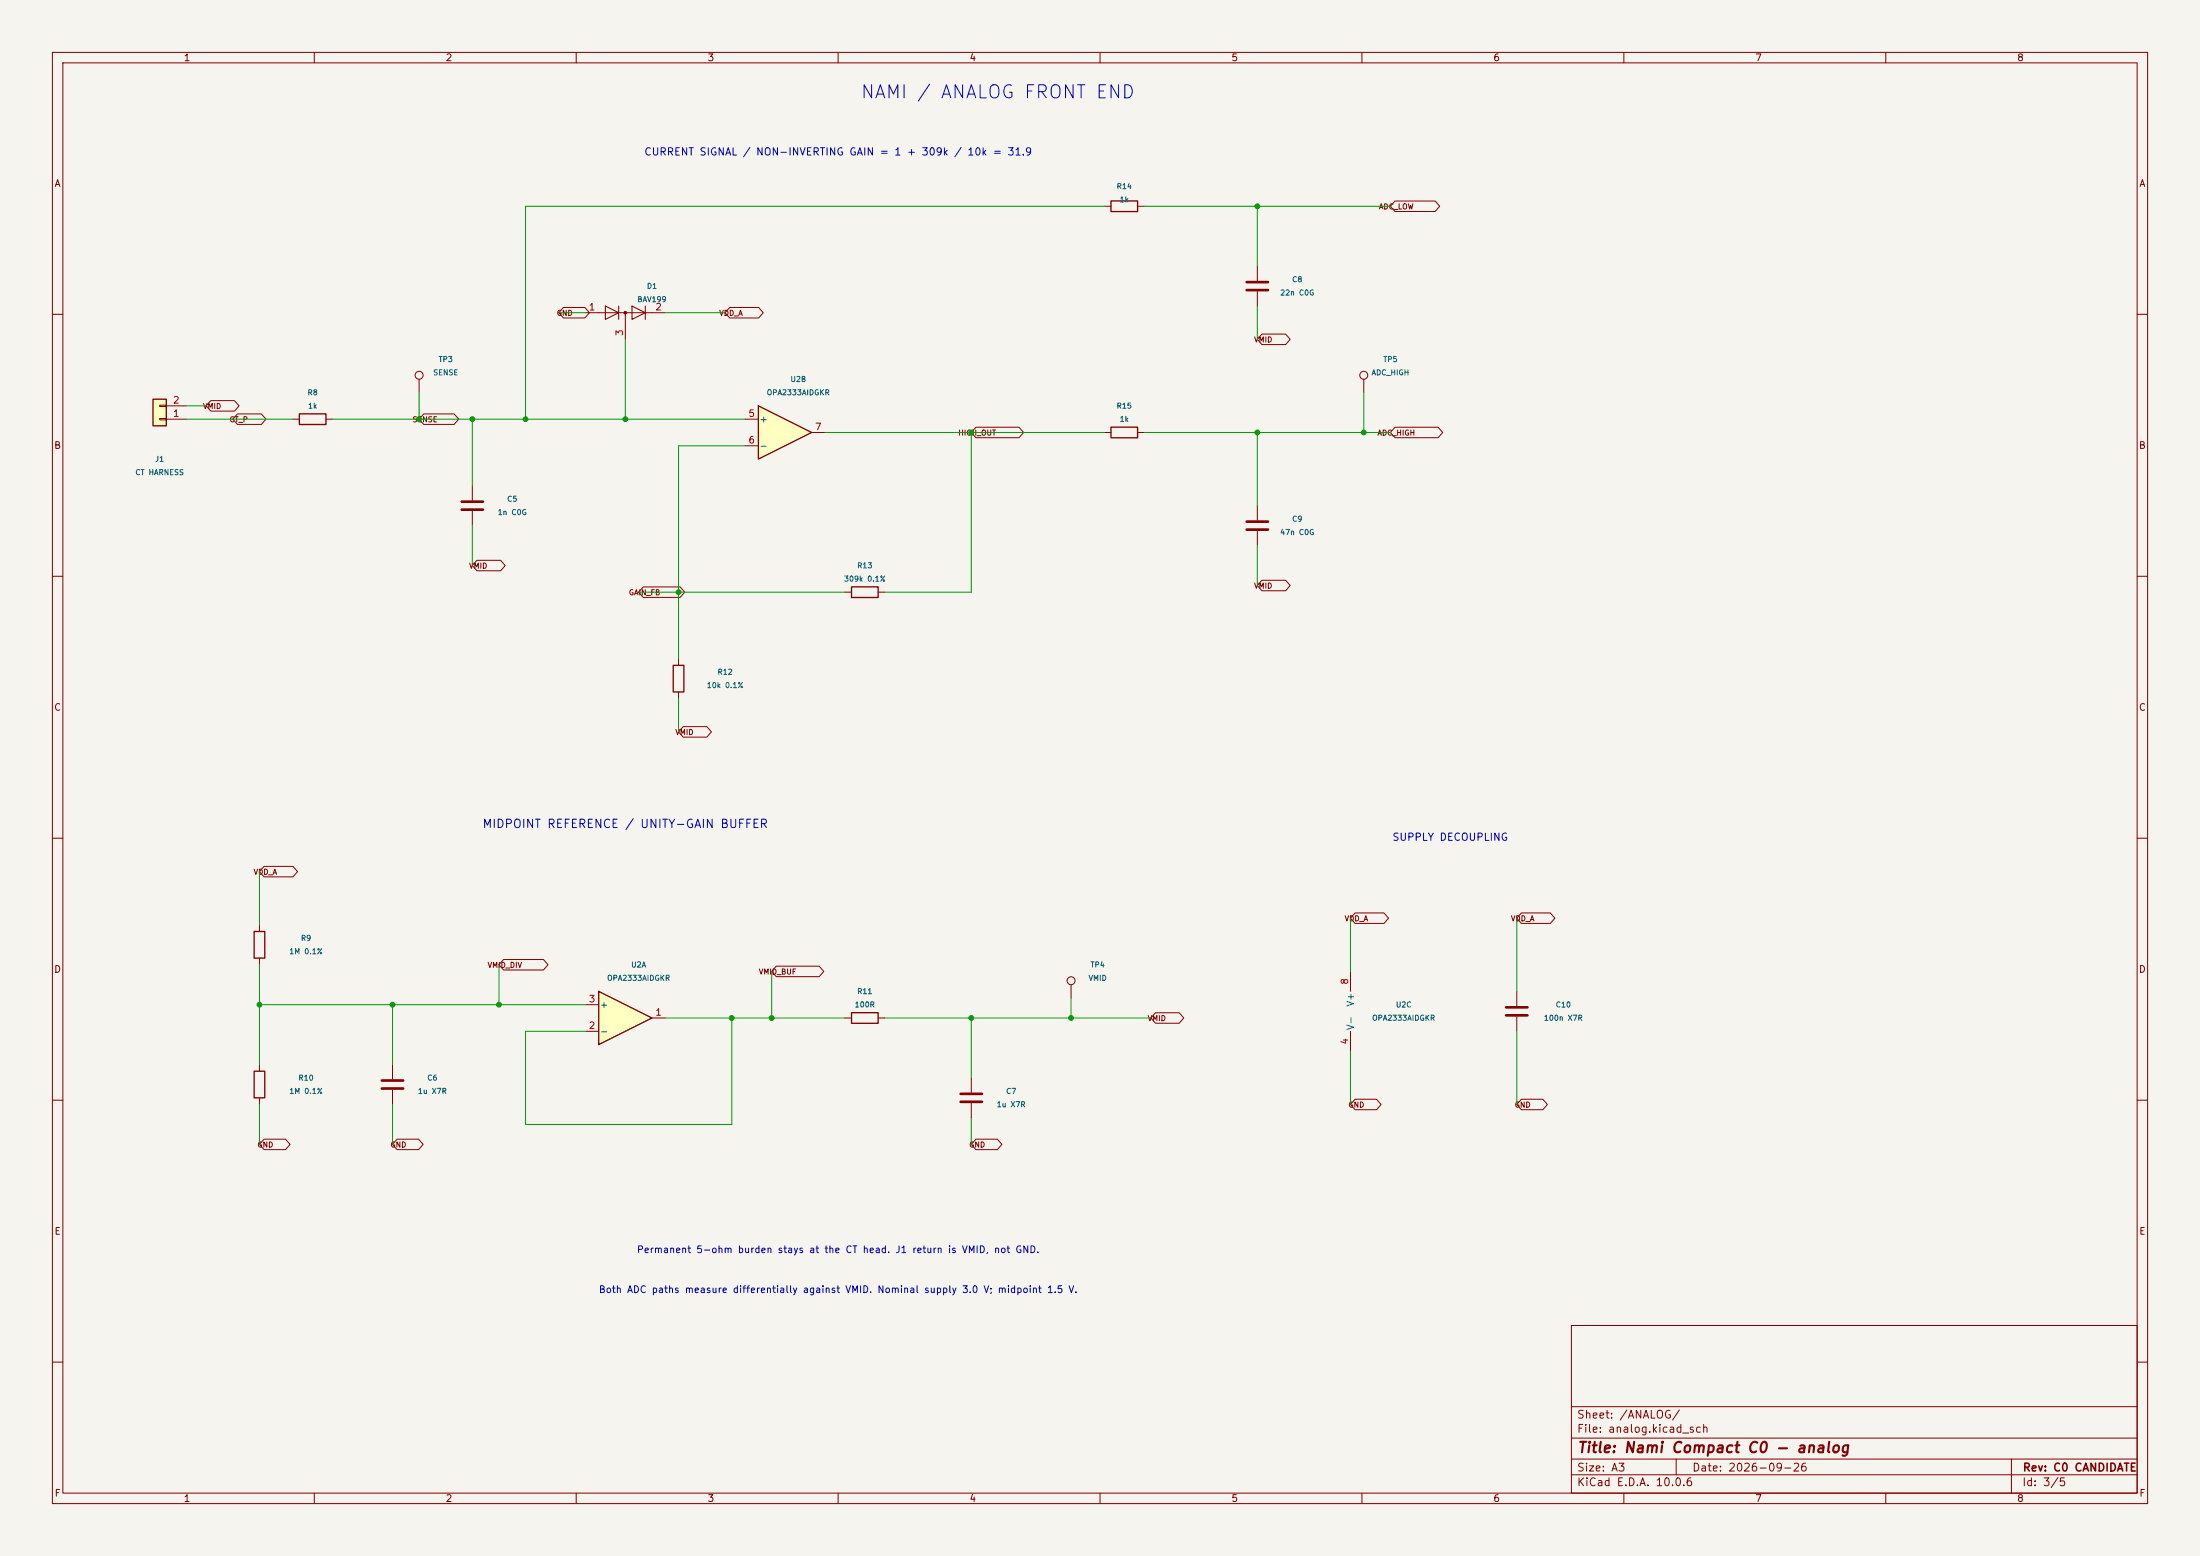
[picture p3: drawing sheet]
(kicad_sch (version 20250114) (generator "eeschema") (paper "A3") (title_block (title "Nami Compact C0 - analog") (date "2026-09-26") (rev "C0 CANDIDATE")) (lib_symbols (symbol "Connector_Generic:Conn_01x02" (pin_names (offset 1.016) (hide yes)) (exclude_from_sim no) (in_bom yes) (on_board yes) (in_pos_files yes) (duplicate_pin_numbers_are_jumpers no) (property "Reference" "J" (at 0 2.54 0) (show_name no) (do_not_autoplace no) (effects (font (size 1.27 1.27)))) (property "Value" "Conn_01x02" (at 0 -5.08 0) (show_name no) (do_not_autoplace no) (effects (font (size 1.27 1.27)))) (property "Footprint" "" (at 0 0 0) (show_name no) (do_not_autoplace no) (hide yes) (effects (font (size 1.27 1.27)))) (property "Datasheet" "" (at 0 0 0) (show_name no) (do_not_autoplace no) (hide yes) (effects (font (size 1.27 1.27)))) (property "Description" "Generic connector, single row, 01x02, script generated (kicad-library-utils/schlib/autogen/connector/)" (at 0 0 0) (show_name no) (do_not_autoplace no) (hide yes) (effects (font (size 1.27 1.27)))) (property "ki_keywords" "connector" (at 0 0 0) (show_name no) (do_not_autoplace no) (hide yes) (effects (font (size 1.27 1.27)))) (property "ki_fp_filters" "Connector*:*_1x??_*" (at 0 0 0) (show_name no) (do_not_autoplace no) (hide yes) (effects (font (size 1.27 1.27)))) (symbol "Conn_01x02_1_1" (rectangle (start -1.27 1.27) (end 1.27 -3.81) (stroke (width 0.254) (type default)) (fill (type background))) (rectangle (start -1.27 0.127) (end 0 -0.127) (stroke (width 0.1524) (type default)) (fill (type none))) (rectangle (start -1.27 -2.413) (end 0 -2.667) (stroke (width 0.1524) (type default)) (fill (type none))) (pin passive line (at -5.08 0 0) (length 3.81) (name "Pin_1" (effects (font (size 1.27 1.27)))) (number "1" (effects (font (size 1.27 1.27))))) (pin passive line (at -5.08 -2.54 0) (length 3.81) (name "Pin_2" (effects (font (size 1.27 1.27)))) (number "2" (effects (font (size 1.27 1.27)))))) (embedded_fonts no)) (symbol "Device:R" (pin_numbers (hide yes)) (pin_names (offset 0)) (exclude_from_sim no) (in_bom yes) (on_board yes) (in_pos_files yes) (duplicate_pin_numbers_are_jumpers no) (property "Reference" "R" (at 2.032 0 90) (show_name no) (do_not_autoplace no) (effects (font (size 1.27 1.27)))) (property "Value" "R" (at 0 0 90) (show_name no) (do_not_autoplace no) (effects (font (size 1.27 1.27)))) (property "Footprint" "" (at -1.778 0 90) (show_name no) (do_not_autoplace no) (hide yes) (effects (font (size 1.27 1.27)))) (property "Datasheet" "" (at 0 0 0) (show_name no) (do_not_autoplace no) (hide yes) (effects (font (size 1.27 1.27)))) (property "Description" "Resistor" (at 0 0 0) (show_name no) (do_not_autoplace no) (hide yes) (effects (font (size 1.27 1.27)))) (property "ki_keywords" "R res resistor" (at 0 0 0) (show_name no) (do_not_autoplace no) (hide yes) (effects (font (size 1.27 1.27)))) (property "ki_fp_filters" "R_*" (at 0 0 0) (show_name no) (do_not_autoplace no) (hide yes) (effects (font (size 1.27 1.27)))) (symbol "R_0_1" (rectangle (start -1.016 -2.54) (end 1.016 2.54) (stroke (width 0.254) (type default)) (fill (type none)))) (symbol "R_1_1" (pin passive line (at 0 3.81 270) (length 1.27) (name "" (effects (font (size 1.27 1.27)))) (number "1" (effects (font (size 1.27 1.27))))) (pin passive line (at 0 -3.81 90) (length 1.27) (name "" (effects (font (size 1.27 1.27)))) (number "2" (effects (font (size 1.27 1.27)))))) (embedded_fonts no)) (symbol "Device:C" (pin_numbers (hide yes)) (pin_names (offset 0.254)) (exclude_from_sim no) (in_bom yes) (on_board yes) (in_pos_files yes) (duplicate_pin_numbers_are_jumpers no) (property "Reference" "C" (at 0.635 2.54 0) (show_name no) (do_not_autoplace no) (effects (font (size 1.27 1.27)) (justify left))) (property "Value" "C" (at 0.635 -2.54 0) (show_name no) (do_not_autoplace no) (effects (font (size 1.27 1.27)) (justify left))) (property "Footprint" "" (at 0.9652 -3.81 0) (show_name no) (do_not_autoplace no) (hide yes) (effects (font (size 1.27 1.27)))) (property "Datasheet" "" (at 0 0 0) (show_name no) (do_not_autoplace no) (hide yes) (effects (font (size 1.27 1.27)))) (property "Description" "Unpolarized capacitor" (at 0 0 0) (show_name no) (do_not_autoplace no) (hide yes) (effects (font (size 1.27 1.27)))) (property "ki_keywords" "cap capacitor" (at 0 0 0) (show_name no) (do_not_autoplace no) (hide yes) (effects (font (size 1.27 1.27)))) (property "ki_fp_filters" "C_*" (at 0 0 0) (show_name no) (do_not_autoplace no) (hide yes) (effects (font (size 1.27 1.27)))) (symbol "C_0_1" (polyline (pts (xy -2.032 0.762) (xy 2.032 0.762)) (stroke (width 0.508) (type default)) (fill (type none))) (polyline (pts (xy -2.032 -0.762) (xy 2.032 -0.762)) (stroke (width 0.508) (type default)) (fill (type none)))) (symbol "C_1_1" (pin passive line (at 0 3.81 270) (length 2.794) (name "" (effects (font (size 1.27 1.27)))) (number "1" (effects (font (size 1.27 1.27))))) (pin passive line (at 0 -3.81 90) (length 2.794) (name "" (effects (font (size 1.27 1.27)))) (number "2" (effects (font (size 1.27 1.27)))))) (embedded_fonts no)) (symbol "Diode:BAV99" (pin_names (hide yes)) (exclude_from_sim no) (in_bom yes) (on_board yes) (in_pos_files yes) (duplicate_pin_numbers_are_jumpers no) (property "Reference" "D" (at 0 5.08 0) (show_name no) (do_not_autoplace no) (effects (font (size 1.27 1.27)))) (property "Value" "BAV99" (at 0 2.54 0) (show_name no) (do_not_autoplace no) (effects (font (size 1.27 1.27)))) (property "Footprint" "Package_TO_SOT_SMD:SOT-23" (at 0 -12.7 0) (show_name no) (do_not_autoplace no) (hide yes) (effects (font (size 1.27 1.27)))) (property "Datasheet" "https://assets.nexperia.com/documents/data-sheet/BAV99_SER.pdf" (at 0 0 0) (show_name no) (do_not_autoplace no) (hide yes) (effects (font (size 1.27 1.27)))) (property "Description" "BAV99 High-speed switching diodes, SOT-23" (at 0 0 0) (show_name no) (do_not_autoplace no) (hide yes) (effects (font (size 1.27 1.27)))) (property "ki_keywords" "diode" (at 0 0 0) (show_name no) (do_not_autoplace no) (hide yes) (effects (font (size 1.27 1.27)))) (property "ki_fp_filters" "SOT?23*" (at 0 0 0) (show_name no) (do_not_autoplace no) (hide yes) (effects (font (size 1.27 1.27)))) (symbol "BAV99_0_1" (polyline (pts (xy -5.08 0) (xy 5.08 0)) (stroke (width 0) (type default)) (fill (type none)))) (symbol "BAV99_1_1" (polyline (pts (xy -3.81 1.27) (xy -1.27 0) (xy -3.81 -1.27) (xy -3.81 1.27) (xy -3.81 1.27) (xy -3.81 1.27)) (stroke (width 0.2032) (type default)) (fill (type none))) (polyline (pts (xy -1.27 -1.27) (xy -1.27 1.27) (xy -1.27 1.27)) (stroke (width 0.2032) (type default)) (fill (type none))) (polyline (pts (xy 0 0) (xy 0 -2.54)) (stroke (width 0) (type default)) (fill (type none))) (circle (center 0 0) (radius 0.254) (stroke (width 0) (type default)) (fill (type outline))) (polyline (pts (xy 1.27 1.27) (xy 3.81 0) (xy 1.27 -1.27) (xy 1.27 1.27) (xy 1.27 1.27) (xy 1.27 1.27)) (stroke (width 0.2032) (type default)) (fill (type none))) (polyline (pts (xy 3.81 1.27) (xy 3.81 -1.27) (xy 3.81 -1.27)) (stroke (width 0.2032) (type default)) (fill (type none))) (pin passive line (at -7.62 0 0) (length 2.54) (name "K" (effects (font (size 1.27 1.27)))) (number "1" (effects (font (size 1.27 1.27))))) (pin passive line (at 7.62 0 180) (length 2.54) (name "A" (effects (font (size 1.27 1.27)))) (number "2" (effects (font (size 1.27 1.27))))) (pin passive line (at 0 -5.08 90) (length 2.54) (name "K" (effects (font (size 1.27 1.27)))) (number "3" (effects (font (size 1.27 1.27)))))) (embedded_fonts no)) (symbol "Amplifier_Operational:OPA2333xxDGK" (pin_names (offset 0.127)) (exclude_from_sim no) (in_bom yes) (on_board yes) (in_pos_files yes) (duplicate_pin_numbers_are_jumpers no) (symbol "OPA2333xxDGK_1_1" (polyline (pts (xy -5.08 5.08) (xy 5.08 0) (xy -5.08 -5.08) (xy -5.08 5.08)) (stroke (width 0.254) (type default)) (fill (type background))) (pin output line (at 7.62 0 180) (length 2.54) (name "" (effects (font (size 1.27 1.27)))) (number "1" (effects (font (size 1.27 1.27))))) (pin input line (at -7.62 -2.54 0) (length 2.54) (name "-" (effects (font (size 1.27 1.27)))) (number "2" (effects (font (size 1.27 1.27))))) (pin input line (at -7.62 2.54 0) (length 2.54) (name "+" (effects (font (size 1.27 1.27)))) (number "3" (effects (font (size 1.27 1.27)))))) (symbol "OPA2333xxDGK_2_1" (polyline (pts (xy -5.08 5.08) (xy 5.08 0) (xy -5.08 -5.08) (xy -5.08 5.08)) (stroke (width 0.254) (type default)) (fill (type background))) (pin input line (at -7.62 2.54 0) (length 2.54) (name "+" (effects (font (size 1.27 1.27)))) (number "5" (effects (font (size 1.27 1.27))))) (pin input line (at -7.62 -2.54 0) (length 2.54) (name "-" (effects (font (size 1.27 1.27)))) (number "6" (effects (font (size 1.27 1.27))))) (pin output line (at 7.62 0 180) (length 2.54) (name "" (effects (font (size 1.27 1.27)))) (number "7" (effects (font (size 1.27 1.27)))))) (symbol "OPA2333xxDGK_3_1" (pin power_in line (at -2.54 -7.62 90) (length 3.81) (name "V-" (effects (font (size 1.27 1.27)))) (number "4" (effects (font (size 1.27 1.27))))) (pin power_in line (at -2.54 7.62 270) (length 3.81) (name "V+" (effects (font (size 1.27 1.27)))) (number "8" (effects (font (size 1.27 1.27)))))) (embedded_fonts no) (property "Reference" "U" (at 0 5.08 0) (show_name no) (do_not_autoplace no) (effects (font (size 1.27 1.27)) (justify left))) (property "Value" "OPA2333xxDGK" (at 0 -5.08 0) (show_name no) (do_not_autoplace no) (effects (font (size 1.27 1.27)) (justify left))) (property "Footprint" "" (at 0 0 0) (show_name no) (do_not_autoplace no) (hide yes) (effects (font (size 1.27 1.27)))) (property "Datasheet" "http://www.ti.com/lit/ds/symlink/opa333.pdf" (at 0 0 0) (show_name no) (do_not_autoplace no) (hide yes) (effects (font (size 1.27 1.27)))) (property "Description" "Dual 1.8V, microPower, CMOS Operational Amplifiers, Zero-Drift Series, VSSOP-8" (at 0 0 0) (show_name no) (do_not_autoplace no) (hide yes) (effects (font (size 1.27 1.27)))) (property "ki_locked" "" (at 0 0 0) (show_name no) (do_not_autoplace no) (effects (font (size 1.27 1.27)))) (property "ki_keywords" "dual opamp" (at 0 0 0) (show_name no) (do_not_autoplace no) (hide yes) (effects (font (size 1.27 1.27)))) (property "ki_fp_filters" "SOIC*3.9x4.9mm*P1.27mm* DIP*W7.62mm* TO*99* OnSemi*Micro8* TSSOP*3x3mm*P0.65mm* TSSOP*4.4x3mm*P0.65mm* MSOP*3x3mm*P0.65mm* SSOP*3.9x4.9mm*P0.635mm* LFCSP*2x2mm*P0.5mm* *SIP* SOIC*5.3x6.2mm*P1.27mm*" (at 0 0 0) (show_name no) (do_not_autoplace no) (hide yes) (effects (font (size 1.27 1.27))))) (symbol "Connector:TestPoint" (pin_numbers (hide yes)) (pin_names (offset 0.762) (hide yes)) (exclude_from_sim no) (in_bom yes) (on_board yes) (in_pos_files yes) (duplicate_pin_numbers_are_jumpers no) (property "Reference" "TP" (at 0 6.858 0) (show_name no) (do_not_autoplace no) (effects (font (size 1.27 1.27)))) (property "Value" "TestPoint" (at 0 5.08 0) (show_name no) (do_not_autoplace no) (effects (font (size 1.27 1.27)))) (property "Footprint" "" (at 5.08 0 0) (show_name no) (do_not_autoplace no) (hide yes) (effects (font (size 1.27 1.27)))) (property "Datasheet" "" (at 5.08 0 0) (show_name no) (do_not_autoplace no) (hide yes) (effects (font (size 1.27 1.27)))) (property "Description" "test point" (at 0 0 0) (show_name no) (do_not_autoplace no) (hide yes) (effects (font (size 1.27 1.27)))) (property "ki_keywords" "test point tp" (at 0 0 0) (show_name no) (do_not_autoplace no) (hide yes) (effects (font (size 1.27 1.27)))) (property "ki_fp_filters" "Pin* Test*" (at 0 0 0) (show_name no) (do_not_autoplace no) (hide yes) (effects (font (size 1.27 1.27)))) (symbol "TestPoint_0_1" (circle (center 0 3.302) (radius 0.762) (stroke (width 0) (type default)) (fill (type none)))) (symbol "TestPoint_1_1" (pin passive line (at 0 0 90) (length 2.54) (name "1" (effects (font (size 1.27 1.27)))) (number "1" (effects (font (size 1.27 1.27)))))) (embedded_fonts no))) (symbol (lib_id "Connector_Generic:Conn_01x02") (at 30.48 80.01 180) (unit 1) (in_bom yes) (on_board yes) (dnp no) (property "Reference" "J1" (at 30.48 87.63 0) (effects (font (size 1.0 1.0)))) (property "Value" "CT HARNESS" (at 30.48 90.17 0) (effects (font (size 1.0 1.0)))) (property "Footprint" "Nami:WirePads_2_P2.5" (at 25.4 38.1 0) (effects (font (size 1.0 1.0)) (hide yes))) (property "Datasheet" "" (at 25.4 38.1 0) (effects (font (size 1.0 1.0)) (hide yes))) (property "MPN" "" (at 25.4 38.1 0) (effects (font (size 1.0 1.0)) (hide yes))) (property "DesignNote" "Bare solder pads; external strain relief required; no purchased connector" (at 25.4 38.1 0) (effects (font (size 1.0 1.0)) (hide yes))) (pin "1") (pin "2")) (symbol (lib_id "Device:R") (at 59.69 80.01 90) (unit 1) (in_bom yes) (on_board yes) (dnp no) (property "Reference" "R8" (at 59.69 74.93 90) (effects (font (size 1.0 1.0)))) (property "Value" "1k" (at 59.69 77.47 90) (effects (font (size 1.0 1.0)))) (property "Footprint" "Resistor_SMD:R_0603_1608Metric" (at 55.88 38.1 0) (effects (font (size 1.0 1.0)) (hide yes))) (property "Datasheet" "" (at 55.88 38.1 0) (effects (font (size 1.0 1.0)) (hide yes))) (property "MPN" "" (at 55.88 38.1 0) (effects (font (size 1.0 1.0)) (hide yes))) (property "DesignNote" "" (at 55.88 38.1 0) (effects (font (size 1.0 1.0)) (hide yes))) (pin "1") (pin "2")) (symbol (lib_id "Device:C") (at 90.17 96.52 0) (unit 1) (in_bom yes) (on_board yes) (dnp no) (property "Reference" "C5" (at 97.79 95.25 0) (effects (font (size 1.0 1.0)))) (property "Value" "1n C0G" (at 97.79 97.79 0) (effects (font (size 1.0 1.0)))) (property "Footprint" "Capacitor_SMD:C_0603_1608Metric" (at 81.28 38.1 0) (effects (font (size 1.0 1.0)) (hide yes))) (property "Datasheet" "" (at 81.28 38.1 0) (effects (font (size 1.0 1.0)) (hide yes))) (property "MPN" "" (at 81.28 38.1 0) (effects (font (size 1.0 1.0)) (hide yes))) (property "DesignNote" "" (at 81.28 38.1 0) (effects (font (size 1.0 1.0)) (hide yes))) (pin "1") (pin "2")) (symbol (lib_id "Diode:BAV99") (at 119.38 59.69 0) (unit 1) (in_bom yes) (on_board yes) (dnp no) (property "Reference" "D1" (at 124.46 54.61 0) (effects (font (size 1.0 1.0)))) (property "Value" "BAV199" (at 124.46 57.15 0) (effects (font (size 1.0 1.0)))) (property "Footprint" "Package_TO_SOT_SMD:SOT-23" (at 111.76 38.1 0) (effects (font (size 1.0 1.0)) (hide yes))) (property "Datasheet" "" (at 111.76 38.1 0) (effects (font (size 1.0 1.0)) (hide yes))) (property "MPN" "BAV199,215" (at 111.76 38.1 0) (effects (font (size 1.0 1.0)) (hide yes))) (property "DesignNote" "Low-leakage series diode pinout compatible with BAV99; not a mains barrier" (at 111.76 38.1 0) (effects (font (size 1.0 1.0)) (hide yes))) (pin "1") (pin "2") (pin "3")) (symbol (lib_id "Device:R") (at 49.53 180.34 0) (unit 1) (in_bom yes) (on_board yes) (dnp no) (property "Reference" "R9" (at 58.42 179.07 0) (effects (font (size 1.0 1.0)))) (property "Value" "1M 0.1%" (at 58.42 181.61 0) (effects (font (size 1.0 1.0)))) (property "Footprint" "Resistor_SMD:R_0603_1608Metric" (at 35.56 88.9 0) (effects (font (size 1.0 1.0)) (hide yes))) (property "Datasheet" "" (at 35.56 88.9 0) (effects (font (size 1.0 1.0)) (hide yes))) (property "MPN" "" (at 35.56 88.9 0) (effects (font (size 1.0 1.0)) (hide yes))) (property "DesignNote" "" (at 35.56 88.9 0) (effects (font (size 1.0 1.0)) (hide yes))) (pin "1") (pin "2")) (symbol (lib_id "Device:R") (at 49.53 207.01 0) (unit 1) (in_bom yes) (on_board yes) (dnp no) (property "Reference" "R10" (at 58.42 205.74 0) (effects (font (size 1.0 1.0)))) (property "Value" "1M 0.1%" (at 58.42 208.28 0) (effects (font (size 1.0 1.0)))) (property "Footprint" "Resistor_SMD:R_0603_1608Metric" (at 60.96 88.9 0) (effects (font (size 1.0 1.0)) (hide yes))) (property "Datasheet" "" (at 60.96 88.9 0) (effects (font (size 1.0 1.0)) (hide yes))) (property "MPN" "" (at 60.96 88.9 0) (effects (font (size 1.0 1.0)) (hide yes))) (property "DesignNote" "" (at 60.96 88.9 0) (effects (font (size 1.0 1.0)) (hide yes))) (pin "1") (pin "2")) (symbol (lib_id "Device:C") (at 74.93 207.01 0) (unit 1) (in_bom yes) (on_board yes) (dnp no) (property "Reference" "C6" (at 82.55 205.74 0) (effects (font (size 1.0 1.0)))) (property "Value" "1u X7R" (at 82.55 208.28 0) (effects (font (size 1.0 1.0)))) (property "Footprint" "Capacitor_SMD:C_0603_1608Metric" (at 86.36 88.9 0) (effects (font (size 1.0 1.0)) (hide yes))) (property "Datasheet" "" (at 86.36 88.9 0) (effects (font (size 1.0 1.0)) (hide yes))) (property "MPN" "" (at 86.36 88.9 0) (effects (font (size 1.0 1.0)) (hide yes))) (property "DesignNote" "" (at 86.36 88.9 0) (effects (font (size 1.0 1.0)) (hide yes))) (pin "1") (pin "2")) (symbol (lib_id "Amplifier_Operational:OPA2333xxDGK") (at 119.38 194.31 0) (unit 1) (in_bom yes) (on_board yes) (dnp no) (property "Reference" "U2" (at 121.92 184.15 0) (effects (font (size 1.0 1.0)))) (property "Value" "OPA2333AIDGKR" (at 121.92 186.69 0) (effects (font (size 1.0 1.0)))) (property "Footprint" "Package_SO:VSSOP-8_3x3mm_P0.65mm" (at 121.92 88.9 0) (effects (font (size 1.0 1.0)) (hide yes))) (property "Datasheet" "" (at 121.92 88.9 0) (effects (font (size 1.0 1.0)) (hide yes))) (property "MPN" "OPA2333AIDGKR" (at 121.92 88.9 0) (effects (font (size 1.0 1.0)) (hide yes))) (property "DesignNote" "" (at 121.92 88.9 0) (effects (font (size 1.0 1.0)) (hide yes))) (pin "1") (pin "2") (pin "3")) (symbol (lib_id "Device:R") (at 165.1 194.31 90) (unit 1) (in_bom yes) (on_board yes) (dnp no) (property "Reference" "R11" (at 165.1 189.23 90) (effects (font (size 1.0 1.0)))) (property "Value" "100R" (at 165.1 191.77 90) (effects (font (size 1.0 1.0)))) (property "Footprint" "Resistor_SMD:R_0603_1608Metric" (at 154.94 88.9 0) (effects (font (size 1.0 1.0)) (hide yes))) (property "Datasheet" "" (at 154.94 88.9 0) (effects (font (size 1.0 1.0)) (hide yes))) (property "MPN" "" (at 154.94 88.9 0) (effects (font (size 1.0 1.0)) (hide yes))) (property "DesignNote" "" (at 154.94 88.9 0) (effects (font (size 1.0 1.0)) (hide yes))) (pin "1") (pin "2")) (symbol (lib_id "Device:C") (at 185.42 209.55 0) (unit 1) (in_bom yes) (on_board yes) (dnp no) (property "Reference" "C7" (at 193.04 208.28 0) (effects (font (size 1.0 1.0)))) (property "Value" "1u X7R" (at 193.04 210.82 0) (effects (font (size 1.0 1.0)))) (property "Footprint" "Capacitor_SMD:C_0603_1608Metric" (at 180.34 88.9 0) (effects (font (size 1.0 1.0)) (hide yes))) (property "Datasheet" "" (at 180.34 88.9 0) (effects (font (size 1.0 1.0)) (hide yes))) (property "MPN" "" (at 180.34 88.9 0) (effects (font (size 1.0 1.0)) (hide yes))) (property "DesignNote" "" (at 180.34 88.9 0) (effects (font (size 1.0 1.0)) (hide yes))) (pin "1") (pin "2")) (symbol (lib_id "Amplifier_Operational:OPA2333xxDGK") (at 149.86 82.55 0) (unit 2) (in_bom yes) (on_board yes) (dnp no) (property "Reference" "U2" (at 152.4 72.39 0) (effects (font (size 1.0 1.0)))) (property "Value" "OPA2333AIDGKR" (at 152.4 74.93 0) (effects (font (size 1.0 1.0)))) (property "Footprint" "Package_SO:VSSOP-8_3x3mm_P0.65mm" (at 172.72 38.1 0) (effects (font (size 1.0 1.0)) (hide yes))) (property "Datasheet" "" (at 172.72 38.1 0) (effects (font (size 1.0 1.0)) (hide yes))) (property "MPN" "OPA2333AIDGKR" (at 172.72 38.1 0) (effects (font (size 1.0 1.0)) (hide yes))) (property "DesignNote" "" (at 172.72 38.1 0) (effects (font (size 1.0 1.0)) (hide yes))) (pin "5") (pin "6") (pin "7")) (symbol (lib_id "Device:R") (at 129.54 129.54 0) (unit 1) (in_bom yes) (on_board yes) (dnp no) (property "Reference" "R12" (at 138.43 128.27 0) (effects (font (size 1.0 1.0)))) (property "Value" "10k 0.1%" (at 138.43 130.81 0) (effects (font (size 1.0 1.0)))) (property "Footprint" "Resistor_SMD:R_0603_1608Metric" (at 210.82 35.56 0) (effects (font (size 1.0 1.0)) (hide yes))) (property "Datasheet" "" (at 210.82 35.56 0) (effects (font (size 1.0 1.0)) (hide yes))) (property "MPN" "" (at 210.82 35.56 0) (effects (font (size 1.0 1.0)) (hide yes))) (property "DesignNote" "" (at 210.82 35.56 0) (effects (font (size 1.0 1.0)) (hide yes))) (pin "1") (pin "2")) (symbol (lib_id "Device:R") (at 165.1 113.03 270) (unit 1) (in_bom yes) (on_board yes) (dnp no) (property "Reference" "R13" (at 165.1 107.95 90) (effects (font (size 1.0 1.0)))) (property "Value" "309k 0.1%" (at 165.1 110.49 90) (effects (font (size 1.0 1.0)))) (property "Footprint" "Resistor_SMD:R_0603_1608Metric" (at 241.3 35.56 0) (effects (font (size 1.0 1.0)) (hide yes))) (property "Datasheet" "" (at 241.3 35.56 0) (effects (font (size 1.0 1.0)) (hide yes))) (property "MPN" "" (at 241.3 35.56 0) (effects (font (size 1.0 1.0)) (hide yes))) (property "DesignNote" "Gain 31.9 relative to VMID" (at 241.3 35.56 0) (effects (font (size 1.0 1.0)) (hide yes))) (pin "1") (pin "2")) (symbol (lib_id "Device:R") (at 214.63 39.37 90) (unit 1) (in_bom yes) (on_board yes) (dnp no) (property "Reference" "R14" (at 214.63 35.56 90) (effects (font (size 1.0 1.0)))) (property "Value" "1k" (at 214.63 38.1 90) (effects (font (size 1.0 1.0)))) (property "Footprint" "Resistor_SMD:R_0603_1608Metric" (at 38.1 137.16 0) (effects (font (size 1.0 1.0)) (hide yes))) (property "Datasheet" "" (at 38.1 137.16 0) (effects (font (size 1.0 1.0)) (hide yes))) (property "MPN" "" (at 38.1 137.16 0) (effects (font (size 1.0 1.0)) (hide yes))) (property "DesignNote" "" (at 38.1 137.16 0) (effects (font (size 1.0 1.0)) (hide yes))) (pin "1") (pin "2")) (symbol (lib_id "Device:C") (at 240.03 54.61 0) (unit 1) (in_bom yes) (on_board yes) (dnp no) (property "Reference" "C8" (at 247.65 53.34 0) (effects (font (size 1.0 1.0)))) (property "Value" "22n C0G" (at 247.65 55.88 0) (effects (font (size 1.0 1.0)))) (property "Footprint" "Capacitor_SMD:C_0805_2012Metric" (at 68.58 137.16 0) (effects (font (size 1.0 1.0)) (hide yes))) (property "Datasheet" "" (at 68.58 137.16 0) (effects (font (size 1.0 1.0)) (hide yes))) (property "MPN" "" (at 68.58 137.16 0) (effects (font (size 1.0 1.0)) (hide yes))) (property "DesignNote" "" (at 68.58 137.16 0) (effects (font (size 1.0 1.0)) (hide yes))) (pin "1") (pin "2")) (symbol (lib_id "Device:R") (at 214.63 82.55 90) (unit 1) (in_bom yes) (on_board yes) (dnp no) (property "Reference" "R15" (at 214.63 77.47 90) (effects (font (size 1.0 1.0)))) (property "Value" "1k" (at 214.63 80.01 90) (effects (font (size 1.0 1.0)))) (property "Footprint" "Resistor_SMD:R_0603_1608Metric" (at 106.68 137.16 0) (effects (font (size 1.0 1.0)) (hide yes))) (property "Datasheet" "" (at 106.68 137.16 0) (effects (font (size 1.0 1.0)) (hide yes))) (property "MPN" "" (at 106.68 137.16 0) (effects (font (size 1.0 1.0)) (hide yes))) (property "DesignNote" "" (at 106.68 137.16 0) (effects (font (size 1.0 1.0)) (hide yes))) (pin "1") (pin "2")) (symbol (lib_id "Device:C") (at 240.03 100.33 0) (unit 1) (in_bom yes) (on_board yes) (dnp no) (property "Reference" "C9" (at 247.65 99.06 0) (effects (font (size 1.0 1.0)))) (property "Value" "47n C0G" (at 247.65 101.6 0) (effects (font (size 1.0 1.0)))) (property "Footprint" "Capacitor_SMD:C_0805_2012Metric" (at 139.7 137.16 0) (effects (font (size 1.0 1.0)) (hide yes))) (property "Datasheet" "" (at 139.7 137.16 0) (effects (font (size 1.0 1.0)) (hide yes))) (property "MPN" "" (at 139.7 137.16 0) (effects (font (size 1.0 1.0)) (hide yes))) (property "DesignNote" "" (at 139.7 137.16 0) (effects (font (size 1.0 1.0)) (hide yes))) (pin "1") (pin "2")) (symbol (lib_id "Amplifier_Operational:OPA2333xxDGK") (at 260.35 193.04 0) (unit 3) (in_bom yes) (on_board yes) (dnp no) (property "Reference" "U2" (at 267.97 191.77 0) (effects (font (size 1.0 1.0)))) (property "Value" "OPA2333AIDGKR" (at 267.97 194.31 0) (effects (font (size 1.0 1.0)))) (property "Footprint" "Package_SO:VSSOP-8_3x3mm_P0.65mm" (at 215.9 93.98 0) (effects (font (size 1.0 1.0)) (hide yes))) (property "Datasheet" "" (at 215.9 93.98 0) (effects (font (size 1.0 1.0)) (hide yes))) (property "MPN" "OPA2333AIDGKR" (at 215.9 93.98 0) (effects (font (size 1.0 1.0)) (hide yes))) (property "DesignNote" "" (at 215.9 93.98 0) (effects (font (size 1.0 1.0)) (hide yes))) (pin "4") (pin "8")) (symbol (lib_id "Device:C") (at 289.56 193.04 0) (unit 1) (in_bom yes) (on_board yes) (dnp no) (property "Reference" "C10" (at 298.45 191.77 0) (effects (font (size 1.0 1.0)))) (property "Value" "100n X7R" (at 298.45 194.31 0) (effects (font (size 1.0 1.0)))) (property "Footprint" "Capacitor_SMD:C_0603_1608Metric" (at 246.38 93.98 0) (effects (font (size 1.0 1.0)) (hide yes))) (property "Datasheet" "" (at 246.38 93.98 0) (effects (font (size 1.0 1.0)) (hide yes))) (property "MPN" "" (at 246.38 93.98 0) (effects (font (size 1.0 1.0)) (hide yes))) (property "DesignNote" "" (at 246.38 93.98 0) (effects (font (size 1.0 1.0)) (hide yes))) (pin "1") (pin "2")) (symbol (lib_id "Connector:TestPoint") (at 80.01 74.93 0) (unit 1) (in_bom yes) (on_board yes) (dnp no) (property "Reference" "TP3" (at 85.09 68.58 0) (effects (font (size 1.0 1.0)))) (property "Value" "SENSE" (at 85.09 71.12 0) (effects (font (size 1.0 1.0)))) (property "Footprint" "TestPoint:TestPoint_Pad_D1.0mm" (at 177.8 137.16 0) (effects (font (size 1.0 1.0)) (hide yes))) (property "Datasheet" "" (at 177.8 137.16 0) (effects (font (size 1.0 1.0)) (hide yes))) (property "MPN" "" (at 177.8 137.16 0) (effects (font (size 1.0 1.0)) (hide yes))) (property "DesignNote" "" (at 177.8 137.16 0) (effects (font (size 1.0 1.0)) (hide yes))) (pin "1")) (symbol (lib_id "Connector:TestPoint") (at 204.47 190.5 0) (unit 1) (in_bom yes) (on_board yes) (dnp no) (property "Reference" "TP4" (at 209.55 184.15 0) (effects (font (size 1.0 1.0)))) (property "Value" "VMID" (at 209.55 186.69 0) (effects (font (size 1.0 1.0)))) (property "Footprint" "TestPoint:TestPoint_Pad_D1.0mm" (at 208.28 137.16 0) (effects (font (size 1.0 1.0)) (hide yes))) (property "Datasheet" "" (at 208.28 137.16 0) (effects (font (size 1.0 1.0)) (hide yes))) (property "MPN" "" (at 208.28 137.16 0) (effects (font (size 1.0 1.0)) (hide yes))) (property "DesignNote" "" (at 208.28 137.16 0) (effects (font (size 1.0 1.0)) (hide yes))) (pin "1")) (symbol (lib_id "Connector:TestPoint") (at 260.35 74.93 0) (unit 1) (in_bom yes) (on_board yes) (dnp no) (property "Reference" "TP5" (at 265.43 68.58 0) (effects (font (size 1.0 1.0)))) (property "Value" "ADC_HIGH" (at 265.43 71.12 0) (effects (font (size 1.0 1.0)))) (property "Footprint" "TestPoint:TestPoint_Pad_D1.0mm" (at 241.3 137.16 0) (effects (font (size 1.0 1.0)) (hide yes))) (property "Datasheet" "" (at 241.3 137.16 0) (effects (font (size 1.0 1.0)) (hide yes))) (property "MPN" "" (at 241.3 137.16 0) (effects (font (size 1.0 1.0)) (hide yes))) (property "DesignNote" "" (at 241.3 137.16 0) (effects (font (size 1.0 1.0)) (hide yes))) (pin "1")) (global_label "CT_P" (shape bidirectional) (at 44.45 80.01 0) (effects (font (size 1 1)))) (global_label "VMID" (shape bidirectional) (at 39.37 77.47 0) (effects (font (size 1 1)))) (global_label "SENSE" (shape bidirectional) (at 80.01 80.01 0) (effects (font (size 1 1)))) (global_label "VMID" (shape bidirectional) (at 90.17 107.95 0) (effects (font (size 1 1)))) (global_label "GND" (shape bidirectional) (at 106.68 59.69 0) (effects (font (size 1 1)))) (global_label "VDD_A" (shape bidirectional) (at 138.43 59.69 0) (effects (font (size 1 1)))) (global_label "ADC_LOW" (shape bidirectional) (at 265.43 39.37 180) (effects (font (size 1 1)))) (global_label "VMID" (shape bidirectional) (at 240.03 64.77 0) (effects (font (size 1 1)))) (global_label "HIGH_OUT" (shape bidirectional) (at 185.42 82.55 180) (effects (font (size 1 1)))) (global_label "ADC_HIGH" (shape bidirectional) (at 265.43 82.55 180) (effects (font (size 1 1)))) (global_label "VMID" (shape bidirectional) (at 240.03 111.76 0) (effects (font (size 1 1)))) (global_label "GAIN_FB" (shape bidirectional) (at 121.92 113.03 0) (effects (font (size 1 1)))) (global_label "VMID" (shape bidirectional) (at 129.54 139.7 0) (effects (font (size 1 1)))) (global_label "VDD_A" (shape bidirectional) (at 49.53 166.37 0) (effects (font (size 1 1)))) (global_label "GND" (shape bidirectional) (at 49.53 218.44 0) (effects (font (size 1 1)))) (global_label "GND" (shape bidirectional) (at 74.93 218.44 0) (effects (font (size 1 1)))) (global_label "VMID_DIV" (shape bidirectional) (at 95.25 184.15 0) (effects (font (size 1 1)))) (global_label "VMID_BUF" (shape bidirectional) (at 147.32 185.42 180) (effects (font (size 1 1)))) (global_label "VMID" (shape bidirectional) (at 219.71 194.31 180) (effects (font (size 1 1)))) (global_label "GND" (shape bidirectional) (at 185.42 218.44 0) (effects (font (size 1 1)))) (global_label "VDD_A" (shape bidirectional) (at 257.81 175.26 0) (effects (font (size 1 1)))) (global_label "GND" (shape bidirectional) (at 257.81 210.82 0) (effects (font (size 1 1)))) (global_label "VDD_A" (shape bidirectional) (at 289.56 175.26 0) (effects (font (size 1 1)))) (global_label "GND" (shape bidirectional) (at 289.56 210.82 0) (effects (font (size 1 1)))) (text "NAMI / ANALOG FRONT END" (at 190.5 17.78 0) (effects (font (size 2.5 2.5)))) (text "CURRENT SIGNAL / NON-INVERTING GAIN = 1 + 309k / 10k = 31.9" (at 160.02 29.21 0) (effects (font (size 1.4 1.4)))) (text "MIDPOINT REFERENCE / UNITY-GAIN BUFFER" (at 119.38 157.48 0) (effects (font (size 1.6 1.6)))) (text "SUPPLY DECOUPLING" (at 276.86 160.02 0) (effects (font (size 1.4 1.4)))) (text "Permanent 5-ohm burden stays at the CT head. J1 return is VMID, not GND." (at 160.02 238.76 0) (effects (font (size 1.3 1.3)))) (text "Both ADC paths measure differentially against VMID. Nominal supply 3.0 V; midpoint 1.5 V." (at 160.02 246.38 0) (effects (font (size 1.3 1.3)))) (wire (pts (xy 35.56 77.47) (xy 39.37 77.47)) (stroke (width 0) (type default))) (wire (pts (xy 35.56 80.01) (xy 44.45 80.01)) (stroke (width 0) (type default))) (wire (pts (xy 44.45 80.01) (xy 55.88 80.01)) (stroke (width 0) (type default))) (wire (pts (xy 49.53 166.37) (xy 49.53 176.53)) (stroke (width 0) (type default))) (wire (pts (xy 49.53 184.15) (xy 49.53 191.77)) (stroke (width 0) (type default))) (wire (pts (xy 49.53 191.77) (xy 49.53 203.2)) (stroke (width 0) (type default))) (wire (pts (xy 49.53 191.77) (xy 74.93 191.77)) (stroke (width 0) (type default))) (wire (pts (xy 49.53 210.82) (xy 49.53 218.44)) (stroke (width 0) (type default))) (wire (pts (xy 63.5 80.01) (xy 80.01 80.01)) (stroke (width 0) (type default))) (wire (pts (xy 74.93 191.77) (xy 74.93 203.2)) (stroke (width 0) (type default))) (wire (pts (xy 74.93 191.77) (xy 95.25 191.77)) (stroke (width 0) (type default))) (wire (pts (xy 74.93 210.82) (xy 74.93 218.44)) (stroke (width 0) (type default))) (wire (pts (xy 80.01 74.93) (xy 80.01 80.01)) (stroke (width 0) (type default))) (wire (pts (xy 80.01 80.01) (xy 90.17 80.01)) (stroke (width 0) (type default))) (wire (pts (xy 90.17 80.01) (xy 90.17 92.71)) (stroke (width 0) (type default))) (wire (pts (xy 90.17 80.01) (xy 100.33 80.01)) (stroke (width 0) (type default))) (wire (pts (xy 90.17 100.33) (xy 90.17 107.95)) (stroke (width 0) (type default))) (wire (pts (xy 95.25 184.15) (xy 95.25 191.77)) (stroke (width 0) (type default))) (wire (pts (xy 95.25 191.77) (xy 111.76 191.77)) (stroke (width 0) (type default))) (wire (pts (xy 100.33 39.37) (xy 100.33 80.01)) (stroke (width 0) (type default))) (wire (pts (xy 100.33 39.37) (xy 210.82 39.37)) (stroke (width 0) (type default))) (wire (pts (xy 100.33 80.01) (xy 119.38 80.01)) (stroke (width 0) (type default))) (wire (pts (xy 100.33 196.85) (xy 100.33 214.63)) (stroke (width 0) (type default))) (wire (pts (xy 100.33 196.85) (xy 111.76 196.85)) (stroke (width 0) (type default))) (wire (pts (xy 100.33 214.63) (xy 139.7 214.63)) (stroke (width 0) (type default))) (wire (pts (xy 106.68 59.69) (xy 111.76 59.69)) (stroke (width 0) (type default))) (wire (pts (xy 119.38 64.77) (xy 119.38 80.01)) (stroke (width 0) (type default))) (wire (pts (xy 119.38 80.01) (xy 142.24 80.01)) (stroke (width 0) (type default))) (wire (pts (xy 121.92 113.03) (xy 129.54 113.03)) (stroke (width 0) (type default))) (wire (pts (xy 127.0 59.69) (xy 138.43 59.69)) (stroke (width 0) (type default))) (wire (pts (xy 127.0 194.31) (xy 139.7 194.31)) (stroke (width 0) (type default))) (wire (pts (xy 129.54 85.09) (xy 129.54 113.03)) (stroke (width 0) (type default))) (wire (pts (xy 129.54 85.09) (xy 142.24 85.09)) (stroke (width 0) (type default))) (wire (pts (xy 129.54 113.03) (xy 129.54 125.73)) (stroke (width 0) (type default))) (wire (pts (xy 129.54 113.03) (xy 161.29 113.03)) (stroke (width 0) (type default))) (wire (pts (xy 129.54 133.35) (xy 129.54 139.7)) (stroke (width 0) (type default))) (wire (pts (xy 139.7 194.31) (xy 139.7 214.63)) (stroke (width 0) (type default))) (wire (pts (xy 139.7 194.31) (xy 147.32 194.31)) (stroke (width 0) (type default))) (wire (pts (xy 147.32 185.42) (xy 147.32 194.31)) (stroke (width 0) (type default))) (wire (pts (xy 147.32 194.31) (xy 161.29 194.31)) (stroke (width 0) (type default))) (wire (pts (xy 157.48 82.55) (xy 185.42 82.55)) (stroke (width 0) (type default))) (wire (pts (xy 168.91 113.03) (xy 185.42 113.03)) (stroke (width 0) (type default))) (wire (pts (xy 168.91 194.31) (xy 185.42 194.31)) (stroke (width 0) (type default))) (wire (pts (xy 185.42 82.55) (xy 185.42 113.03)) (stroke (width 0) (type default))) (wire (pts (xy 185.42 82.55) (xy 210.82 82.55)) (stroke (width 0) (type default))) (wire (pts (xy 185.42 194.31) (xy 185.42 205.74)) (stroke (width 0) (type default))) (wire (pts (xy 185.42 194.31) (xy 204.47 194.31)) (stroke (width 0) (type default))) (wire (pts (xy 185.42 213.36) (xy 185.42 218.44)) (stroke (width 0) (type default))) (wire (pts (xy 204.47 190.5) (xy 204.47 194.31)) (stroke (width 0) (type default))) (wire (pts (xy 204.47 194.31) (xy 219.71 194.31)) (stroke (width 0) (type default))) (wire (pts (xy 218.44 39.37) (xy 240.03 39.37)) (stroke (width 0) (type default))) (wire (pts (xy 218.44 82.55) (xy 240.03 82.55)) (stroke (width 0) (type default))) (wire (pts (xy 240.03 39.37) (xy 240.03 50.8)) (stroke (width 0) (type default))) (wire (pts (xy 240.03 39.37) (xy 265.43 39.37)) (stroke (width 0) (type default))) (wire (pts (xy 240.03 58.42) (xy 240.03 64.77)) (stroke (width 0) (type default))) (wire (pts (xy 240.03 82.55) (xy 240.03 96.52)) (stroke (width 0) (type default))) (wire (pts (xy 240.03 82.55) (xy 260.35 82.55)) (stroke (width 0) (type default))) (wire (pts (xy 240.03 104.14) (xy 240.03 111.76)) (stroke (width 0) (type default))) (wire (pts (xy 257.81 175.26) (xy 257.81 185.42)) (stroke (width 0) (type default))) (wire (pts (xy 257.81 200.66) (xy 257.81 210.82)) (stroke (width 0) (type default))) (wire (pts (xy 260.35 74.93) (xy 260.35 82.55)) (stroke (width 0) (type default))) (wire (pts (xy 260.35 82.55) (xy 265.43 82.55)) (stroke (width 0) (type default))) (wire (pts (xy 289.56 175.26) (xy 289.56 189.23)) (stroke (width 0) (type default))) (wire (pts (xy 289.56 196.85) (xy 289.56 210.82)) (stroke (width 0) (type default))) (junction (at 49.53 191.77) (diameter 0) (color 0 0 0 0)) (junction (at 74.93 191.77) (diameter 0) (color 0 0 0 0)) (junction (at 80.01 80.01) (diameter 0) (color 0 0 0 0)) (junction (at 95.25 191.77) (diameter 0) (color 0 0 0 0)) (junction (at 90.17 80.01) (diameter 0) (color 0 0 0 0)) (junction (at 100.33 80.01) (diameter 0) (color 0 0 0 0)) (junction (at 119.38 80.01) (diameter 0) (color 0 0 0 0)) (junction (at 129.54 113.03) (diameter 0) (color 0 0 0 0)) (junction (at 139.7 194.31) (diameter 0) (color 0 0 0 0)) (junction (at 147.32 194.31) (diameter 0) (color 0 0 0 0)) (junction (at 185.42 82.55) (diameter 0) (color 0 0 0 0)) (junction (at 185.42 194.31) (diameter 0) (color 0 0 0 0)) (junction (at 204.47 194.31) (diameter 0) (color 0 0 0 0)) (junction (at 240.03 39.37) (diameter 0) (color 0 0 0 0)) (junction (at 240.03 82.55) (diameter 0) (color 0 0 0 0)) (junction (at 260.35 82.55) (diameter 0) (color 0 0 0 0)) (embedded_fonts no))
